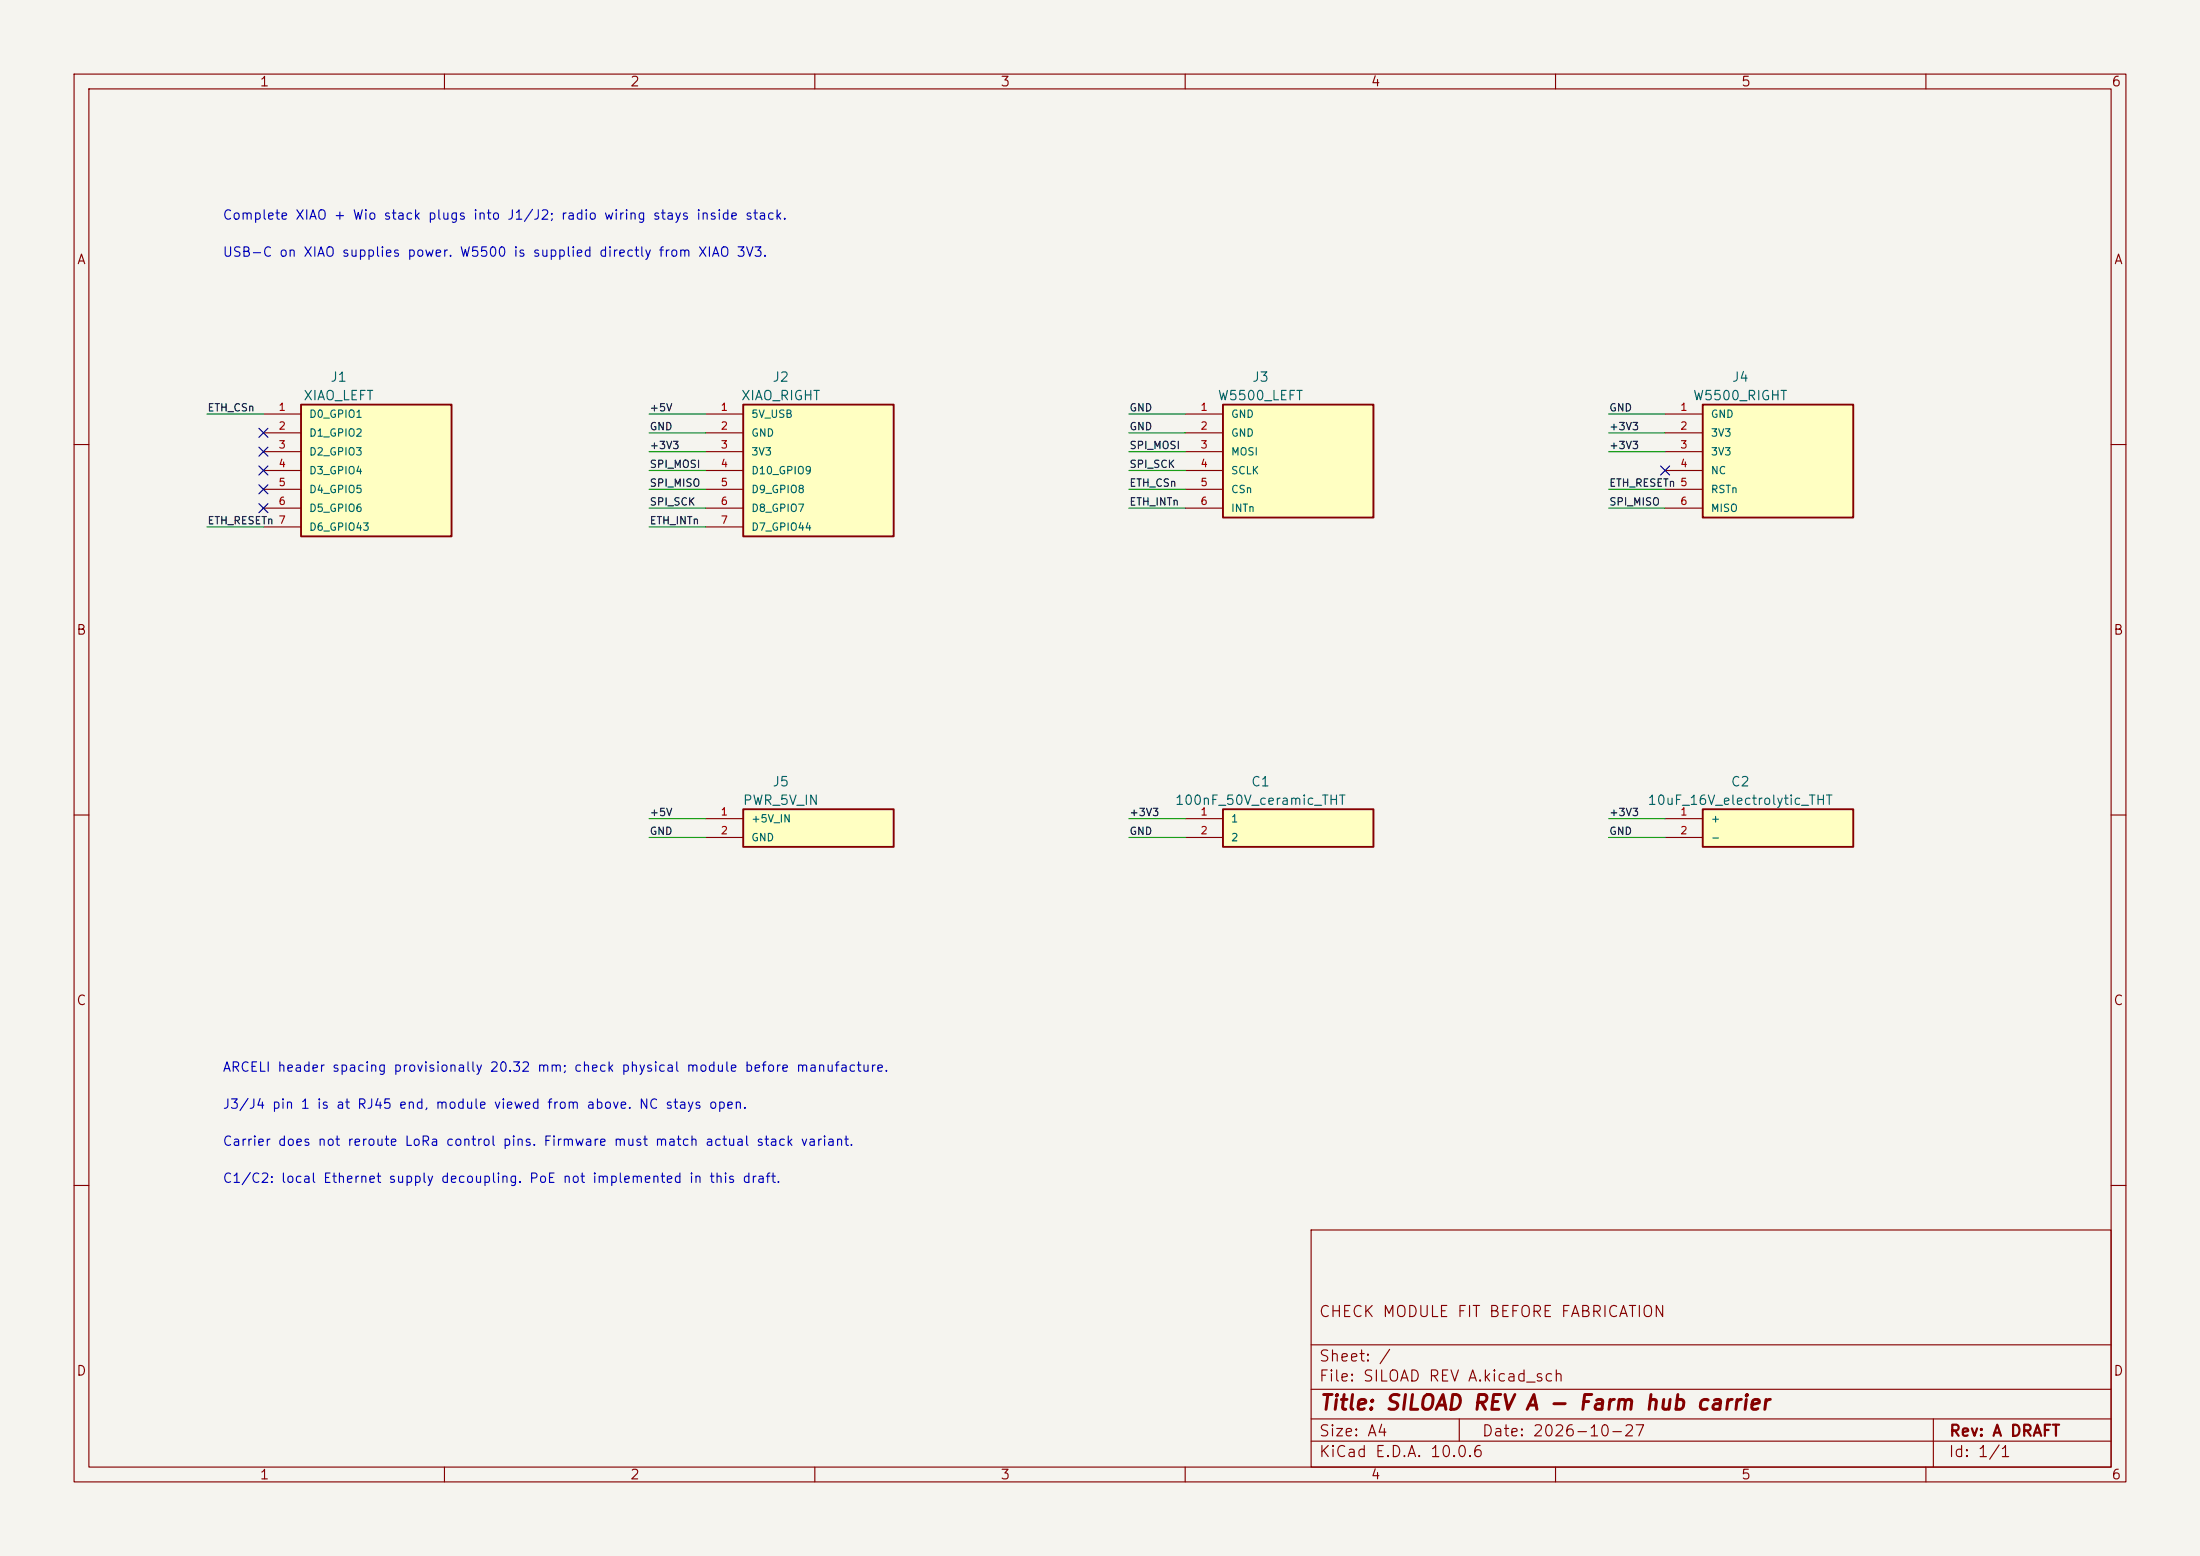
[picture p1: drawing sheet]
(kicad_sch (version 20250114) (generator "eeschema") (paper "A4")
 (title_block (title "SILOAD REV A - Farm hub carrier") (date "2026-10-27") (rev "A DRAFT") (comment 1 "CHECK MODULE FIT BEFORE FABRICATION"))
 (lib_symbols (symbol "SILOAD:J1_socket"
 (pin_names (offset 1.016)) (in_bom yes) (on_board yes)
 (property "Reference" "J" (at 0 3.81 0) (effects (font (size 1.27 1.27))))
 (property "Value" "XIAO_LEFT" (at 0 6.35 0) (effects (font (size 1.27 1.27))))
 (symbol "J1_socket_0_1" (rectangle (start -5.08 1.27) (end 15.24 -16.51) (stroke (width .254) (type default)) (fill (type background))))
 (symbol "J1_socket_1_1" (pin passive line (at -10.16 0.0 0) (length 5.08) (name "D0_GPIO1" (effects (font (size 1 1)))) (number "1" (effects (font (size 1 1)))))(pin passive line (at -10.16 -2.54 0) (length 5.08) (name "D1_GPIO2" (effects (font (size 1 1)))) (number "2" (effects (font (size 1 1)))))(pin passive line (at -10.16 -5.08 0) (length 5.08) (name "D2_GPIO3" (effects (font (size 1 1)))) (number "3" (effects (font (size 1 1)))))(pin passive line (at -10.16 -7.62 0) (length 5.08) (name "D3_GPIO4" (effects (font (size 1 1)))) (number "4" (effects (font (size 1 1)))))(pin passive line (at -10.16 -10.16 0) (length 5.08) (name "D4_GPIO5" (effects (font (size 1 1)))) (number "5" (effects (font (size 1 1)))))(pin passive line (at -10.16 -12.7 0) (length 5.08) (name "D5_GPIO6" (effects (font (size 1 1)))) (number "6" (effects (font (size 1 1)))))(pin passive line (at -10.16 -15.24 0) (length 5.08) (name "D6_GPIO43" (effects (font (size 1 1)))) (number "7" (effects (font (size 1 1)))))))(symbol "SILOAD:J2_socket"
 (pin_names (offset 1.016)) (in_bom yes) (on_board yes)
 (property "Reference" "J" (at 0 3.81 0) (effects (font (size 1.27 1.27))))
 (property "Value" "XIAO_RIGHT" (at 0 6.35 0) (effects (font (size 1.27 1.27))))
 (symbol "J2_socket_0_1" (rectangle (start -5.08 1.27) (end 15.24 -16.51) (stroke (width .254) (type default)) (fill (type background))))
 (symbol "J2_socket_1_1" (pin passive line (at -10.16 0.0 0) (length 5.08) (name "5V_USB" (effects (font (size 1 1)))) (number "1" (effects (font (size 1 1)))))(pin passive line (at -10.16 -2.54 0) (length 5.08) (name "GND" (effects (font (size 1 1)))) (number "2" (effects (font (size 1 1)))))(pin passive line (at -10.16 -5.08 0) (length 5.08) (name "3V3" (effects (font (size 1 1)))) (number "3" (effects (font (size 1 1)))))(pin passive line (at -10.16 -7.62 0) (length 5.08) (name "D10_GPIO9" (effects (font (size 1 1)))) (number "4" (effects (font (size 1 1)))))(pin passive line (at -10.16 -10.16 0) (length 5.08) (name "D9_GPIO8" (effects (font (size 1 1)))) (number "5" (effects (font (size 1 1)))))(pin passive line (at -10.16 -12.7 0) (length 5.08) (name "D8_GPIO7" (effects (font (size 1 1)))) (number "6" (effects (font (size 1 1)))))(pin passive line (at -10.16 -15.24 0) (length 5.08) (name "D7_GPIO44" (effects (font (size 1 1)))) (number "7" (effects (font (size 1 1)))))))(symbol "SILOAD:J3_socket"
 (pin_names (offset 1.016)) (in_bom yes) (on_board yes)
 (property "Reference" "J" (at 0 3.81 0) (effects (font (size 1.27 1.27))))
 (property "Value" "W5500_LEFT" (at 0 6.35 0) (effects (font (size 1.27 1.27))))
 (symbol "J3_socket_0_1" (rectangle (start -5.08 1.27) (end 15.24 -13.97) (stroke (width .254) (type default)) (fill (type background))))
 (symbol "J3_socket_1_1" (pin passive line (at -10.16 0.0 0) (length 5.08) (name "GND" (effects (font (size 1 1)))) (number "1" (effects (font (size 1 1)))))(pin passive line (at -10.16 -2.54 0) (length 5.08) (name "GND" (effects (font (size 1 1)))) (number "2" (effects (font (size 1 1)))))(pin passive line (at -10.16 -5.08 0) (length 5.08) (name "MOSI" (effects (font (size 1 1)))) (number "3" (effects (font (size 1 1)))))(pin passive line (at -10.16 -7.62 0) (length 5.08) (name "SCLK" (effects (font (size 1 1)))) (number "4" (effects (font (size 1 1)))))(pin passive line (at -10.16 -10.16 0) (length 5.08) (name "CSn" (effects (font (size 1 1)))) (number "5" (effects (font (size 1 1)))))(pin passive line (at -10.16 -12.7 0) (length 5.08) (name "INTn" (effects (font (size 1 1)))) (number "6" (effects (font (size 1 1)))))))(symbol "SILOAD:J4_socket"
 (pin_names (offset 1.016)) (in_bom yes) (on_board yes)
 (property "Reference" "J" (at 0 3.81 0) (effects (font (size 1.27 1.27))))
 (property "Value" "W5500_RIGHT" (at 0 6.35 0) (effects (font (size 1.27 1.27))))
 (symbol "J4_socket_0_1" (rectangle (start -5.08 1.27) (end 15.24 -13.97) (stroke (width .254) (type default)) (fill (type background))))
 (symbol "J4_socket_1_1" (pin passive line (at -10.16 0.0 0) (length 5.08) (name "GND" (effects (font (size 1 1)))) (number "1" (effects (font (size 1 1)))))(pin passive line (at -10.16 -2.54 0) (length 5.08) (name "3V3" (effects (font (size 1 1)))) (number "2" (effects (font (size 1 1)))))(pin passive line (at -10.16 -5.08 0) (length 5.08) (name "3V3" (effects (font (size 1 1)))) (number "3" (effects (font (size 1 1)))))(pin passive line (at -10.16 -7.62 0) (length 5.08) (name "NC" (effects (font (size 1 1)))) (number "4" (effects (font (size 1 1)))))(pin passive line (at -10.16 -10.16 0) (length 5.08) (name "RSTn" (effects (font (size 1 1)))) (number "5" (effects (font (size 1 1)))))(pin passive line (at -10.16 -12.7 0) (length 5.08) (name "MISO" (effects (font (size 1 1)))) (number "6" (effects (font (size 1 1)))))))(symbol "SILOAD:J5_socket"
 (pin_names (offset 1.016)) (in_bom yes) (on_board yes)
 (property "Reference" "J" (at 0 3.81 0) (effects (font (size 1.27 1.27))))
 (property "Value" "PWR_5V_IN" (at 0 6.35 0) (effects (font (size 1.27 1.27))))
 (symbol "J5_socket_0_1" (rectangle (start -5.08 1.27) (end 15.24 -3.81) (stroke (width .254) (type default)) (fill (type background))))
 (symbol "J5_socket_1_1" (pin passive line (at -10.16 0.0 0) (length 5.08) (name "+5V_IN" (effects (font (size 1 1)))) (number "1" (effects (font (size 1 1)))))(pin passive line (at -10.16 -2.54 0) (length 5.08) (name "GND" (effects (font (size 1 1)))) (number "2" (effects (font (size 1 1)))))))(symbol "SILOAD:C1_capacitor"
 (pin_names (offset 1.016)) (in_bom yes) (on_board yes)
 (property "Reference" "C" (at 0 3.81 0) (effects (font (size 1.27 1.27))))
 (property "Value" "100nF_50V_ceramic_THT" (at 0 6.35 0) (effects (font (size 1.27 1.27))))
 (symbol "C1_capacitor_0_1" (rectangle (start -5.08 1.27) (end 15.24 -3.81) (stroke (width .254) (type default)) (fill (type background))))
 (symbol "C1_capacitor_1_1" (pin passive line (at -10.16 0.0 0) (length 5.08) (name "1" (effects (font (size 1 1)))) (number "1" (effects (font (size 1 1)))))(pin passive line (at -10.16 -2.54 0) (length 5.08) (name "2" (effects (font (size 1 1)))) (number "2" (effects (font (size 1 1)))))))(symbol "SILOAD:C2_capacitor"
 (pin_names (offset 1.016)) (in_bom yes) (on_board yes)
 (property "Reference" "C" (at 0 3.81 0) (effects (font (size 1.27 1.27))))
 (property "Value" "10uF_16V_electrolytic_THT" (at 0 6.35 0) (effects (font (size 1.27 1.27))))
 (symbol "C2_capacitor_0_1" (rectangle (start -5.08 1.27) (end 15.24 -3.81) (stroke (width .254) (type default)) (fill (type background))))
 (symbol "C2_capacitor_1_1" (pin passive line (at -10.16 0.0 0) (length 5.08) (name "+" (effects (font (size 1 1)))) (number "1" (effects (font (size 1 1)))))(pin passive line (at -10.16 -2.54 0) (length 5.08) (name "-" (effects (font (size 1 1)))) (number "2" (effects (font (size 1 1))))))))
 (wire (pts (xy 27.94 55.88) (xy 35.56 55.88)) (stroke (width 0) (type default)))(wire (pts (xy 27.94 71.12) (xy 35.56 71.12)) (stroke (width 0) (type default)))(wire (pts (xy 87.63 55.88) (xy 95.25 55.88)) (stroke (width 0) (type default)))(wire (pts (xy 87.63 58.42) (xy 95.25 58.42)) (stroke (width 0) (type default)))(wire (pts (xy 87.63 60.96) (xy 95.25 60.96)) (stroke (width 0) (type default)))(wire (pts (xy 87.63 63.5) (xy 95.25 63.5)) (stroke (width 0) (type default)))(wire (pts (xy 87.63 66.04) (xy 95.25 66.04)) (stroke (width 0) (type default)))(wire (pts (xy 87.63 68.58) (xy 95.25 68.58)) (stroke (width 0) (type default)))(wire (pts (xy 87.63 71.12) (xy 95.25 71.12)) (stroke (width 0) (type default)))(wire (pts (xy 152.4 55.88) (xy 160.02 55.88)) (stroke (width 0) (type default)))(wire (pts (xy 152.4 58.42) (xy 160.02 58.42)) (stroke (width 0) (type default)))(wire (pts (xy 152.4 60.96) (xy 160.02 60.96)) (stroke (width 0) (type default)))(wire (pts (xy 152.4 63.5) (xy 160.02 63.5)) (stroke (width 0) (type default)))(wire (pts (xy 152.4 66.04) (xy 160.02 66.04)) (stroke (width 0) (type default)))(wire (pts (xy 152.4 68.58) (xy 160.02 68.58)) (stroke (width 0) (type default)))(wire (pts (xy 217.17 55.88) (xy 224.79 55.88)) (stroke (width 0) (type default)))(wire (pts (xy 217.17 58.42) (xy 224.79 58.42)) (stroke (width 0) (type default)))(wire (pts (xy 217.17 60.96) (xy 224.79 60.96)) (stroke (width 0) (type default)))(wire (pts (xy 217.17 66.04) (xy 224.79 66.04)) (stroke (width 0) (type default)))(wire (pts (xy 217.17 68.58) (xy 224.79 68.58)) (stroke (width 0) (type default)))(wire (pts (xy 87.63 110.49) (xy 95.25 110.49)) (stroke (width 0) (type default)))(wire (pts (xy 87.63 113.03) (xy 95.25 113.03)) (stroke (width 0) (type default)))(wire (pts (xy 152.4 110.49) (xy 160.02 110.49)) (stroke (width 0) (type default)))(wire (pts (xy 152.4 113.03) (xy 160.02 113.03)) (stroke (width 0) (type default)))(wire (pts (xy 217.17 110.49) (xy 224.79 110.49)) (stroke (width 0) (type default)))(wire (pts (xy 217.17 113.03) (xy 224.79 113.03)) (stroke (width 0) (type default))) (label "ETH_CSn" (at 27.94 55.88 0) (effects (font (size 1 1)) (justify left bottom)))(label "ETH_RESETn" (at 27.94 71.12 0) (effects (font (size 1 1)) (justify left bottom)))(label "+5V" (at 87.63 55.88 0) (effects (font (size 1 1)) (justify left bottom)))(label "GND" (at 87.63 58.42 0) (effects (font (size 1 1)) (justify left bottom)))(label "+3V3" (at 87.63 60.96 0) (effects (font (size 1 1)) (justify left bottom)))(label "SPI_MOSI" (at 87.63 63.5 0) (effects (font (size 1 1)) (justify left bottom)))(label "SPI_MISO" (at 87.63 66.04 0) (effects (font (size 1 1)) (justify left bottom)))(label "SPI_SCK" (at 87.63 68.58 0) (effects (font (size 1 1)) (justify left bottom)))(label "ETH_INTn" (at 87.63 71.12 0) (effects (font (size 1 1)) (justify left bottom)))(label "GND" (at 152.4 55.88 0) (effects (font (size 1 1)) (justify left bottom)))(label "GND" (at 152.4 58.42 0) (effects (font (size 1 1)) (justify left bottom)))(label "SPI_MOSI" (at 152.4 60.96 0) (effects (font (size 1 1)) (justify left bottom)))(label "SPI_SCK" (at 152.4 63.5 0) (effects (font (size 1 1)) (justify left bottom)))(label "ETH_CSn" (at 152.4 66.04 0) (effects (font (size 1 1)) (justify left bottom)))(label "ETH_INTn" (at 152.4 68.58 0) (effects (font (size 1 1)) (justify left bottom)))(label "GND" (at 217.17 55.88 0) (effects (font (size 1 1)) (justify left bottom)))(label "+3V3" (at 217.17 58.42 0) (effects (font (size 1 1)) (justify left bottom)))(label "+3V3" (at 217.17 60.96 0) (effects (font (size 1 1)) (justify left bottom)))(label "ETH_RESETn" (at 217.17 66.04 0) (effects (font (size 1 1)) (justify left bottom)))(label "SPI_MISO" (at 217.17 68.58 0) (effects (font (size 1 1)) (justify left bottom)))(label "+5V" (at 87.63 110.49 0) (effects (font (size 1 1)) (justify left bottom)))(label "GND" (at 87.63 113.03 0) (effects (font (size 1 1)) (justify left bottom)))(label "+3V3" (at 152.4 110.49 0) (effects (font (size 1 1)) (justify left bottom)))(label "GND" (at 152.4 113.03 0) (effects (font (size 1 1)) (justify left bottom)))(label "+3V3" (at 217.17 110.49 0) (effects (font (size 1 1)) (justify left bottom)))(label "GND" (at 217.17 113.03 0) (effects (font (size 1 1)) (justify left bottom))) (no_connect (at 35.56 58.42))(no_connect (at 35.56 60.96))(no_connect (at 35.56 63.5))(no_connect (at 35.56 66.04))(no_connect (at 35.56 68.58))(no_connect (at 224.79 63.5)) (text "Complete XIAO + Wio stack plugs into J1/J2; radio wiring stays inside stack." (at 30 30 0) (effects (font (size 1.27 1.27)) (justify left bottom)))(text "USB-C on XIAO supplies power. W5500 is supplied directly from XIAO 3V3." (at 30 35 0) (effects (font (size 1.27 1.27)) (justify left bottom)))(text "ARCELI header spacing provisionally 20.32 mm; check physical module before manufacture." (at 30 145 0) (effects (font (size 1.27 1.27)) (justify left bottom)))(text "J3/J4 pin 1 is at RJ45 end, module viewed from above. NC stays open." (at 30 150 0) (effects (font (size 1.27 1.27)) (justify left bottom)))(text "Carrier does not reroute LoRa control pins. Firmware must match actual stack variant." (at 30 155 0) (effects (font (size 1.27 1.27)) (justify left bottom)))(text "C1/C2: local Ethernet supply decoupling. PoE not implemented in this draft." (at 30 160 0) (effects (font (size 1.27 1.27)) (justify left bottom))) (symbol (lib_id "SILOAD:J1_socket") (at 45.72 55.88 0) (unit 1)
 (in_bom yes) (on_board yes) (dnp no)
 (property "Reference" "J1" (at 45.72 50.88 0) (effects (font (size 1.27 1.27))))
 (property "Value" "XIAO_LEFT" (at 45.72 53.38 0) (effects (font (size 1.27 1.27))))
 (property "Footprint" "Connector_PinSocket_2.54mm:PinSocket_1x07_P2.54mm_Vertical" (at 45.72 55.88 0) (effects (font (size 1 1)) hide))
 (pin "1")(pin "2")(pin "3")(pin "4")(pin "5")(pin "6")(pin "7"))(symbol (lib_id "SILOAD:J2_socket") (at 105.41 55.88 0) (unit 1)
 (in_bom yes) (on_board yes) (dnp no)
 (property "Reference" "J2" (at 105.41 50.88 0) (effects (font (size 1.27 1.27))))
 (property "Value" "XIAO_RIGHT" (at 105.41 53.38 0) (effects (font (size 1.27 1.27))))
 (property "Footprint" "Connector_PinSocket_2.54mm:PinSocket_1x07_P2.54mm_Vertical" (at 105.41 55.88 0) (effects (font (size 1 1)) hide))
 (pin "1")(pin "2")(pin "3")(pin "4")(pin "5")(pin "6")(pin "7"))(symbol (lib_id "SILOAD:J3_socket") (at 170.18 55.88 0) (unit 1)
 (in_bom yes) (on_board yes) (dnp no)
 (property "Reference" "J3" (at 170.18 50.88 0) (effects (font (size 1.27 1.27))))
 (property "Value" "W5500_LEFT" (at 170.18 53.38 0) (effects (font (size 1.27 1.27))))
 (property "Footprint" "Connector_PinSocket_2.54mm:PinSocket_1x06_P2.54mm_Vertical" (at 170.18 55.88 0) (effects (font (size 1 1)) hide))
 (pin "1")(pin "2")(pin "3")(pin "4")(pin "5")(pin "6"))(symbol (lib_id "SILOAD:J4_socket") (at 234.95 55.88 0) (unit 1)
 (in_bom yes) (on_board yes) (dnp no)
 (property "Reference" "J4" (at 234.95 50.88 0) (effects (font (size 1.27 1.27))))
 (property "Value" "W5500_RIGHT" (at 234.95 53.38 0) (effects (font (size 1.27 1.27))))
 (property "Footprint" "Connector_PinSocket_2.54mm:PinSocket_1x06_P2.54mm_Vertical" (at 234.95 55.88 0) (effects (font (size 1 1)) hide))
 (pin "1")(pin "2")(pin "3")(pin "4")(pin "5")(pin "6"))(symbol (lib_id "SILOAD:J5_socket") (at 105.41 110.49 0) (unit 1)
 (in_bom yes) (on_board yes) (dnp no)
 (property "Reference" "J5" (at 105.41 105.49 0) (effects (font (size 1.27 1.27))))
 (property "Value" "PWR_5V_IN" (at 105.41 107.99 0) (effects (font (size 1.27 1.27))))
 (property "Footprint" "Connector_PinSocket_2.54mm:PinSocket_1x02_P2.54mm_Vertical" (at 105.41 110.49 0) (effects (font (size 1 1)) hide))
 (pin "1")(pin "2"))(symbol (lib_id "SILOAD:C1_capacitor") (at 170.18 110.49 0) (unit 1)
 (in_bom yes) (on_board yes) (dnp no)
 (property "Reference" "C1" (at 170.18 105.49 0) (effects (font (size 1.27 1.27))))
 (property "Value" "100nF_50V_ceramic_THT" (at 170.18 107.99 0) (effects (font (size 1.27 1.27))))
 (property "Footprint" "Capacitor_THT:C_Disc_D5.0mm_W2.5mm_P2.50mm" (at 170.18 110.49 0) (effects (font (size 1 1)) hide))
 (pin "1")(pin "2"))(symbol (lib_id "SILOAD:C2_capacitor") (at 234.95 110.49 0) (unit 1)
 (in_bom yes) (on_board yes) (dnp no)
 (property "Reference" "C2" (at 234.95 105.49 0) (effects (font (size 1.27 1.27))))
 (property "Value" "10uF_16V_electrolytic_THT" (at 234.95 107.99 0) (effects (font (size 1.27 1.27))))
 (property "Footprint" "Capacitor_THT:CP_Radial_D5.0mm_P2.00mm" (at 234.95 110.49 0) (effects (font (size 1 1)) hide))
 (pin "1")(pin "2"))
 (sheet_instances (path "" (page "1"))))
